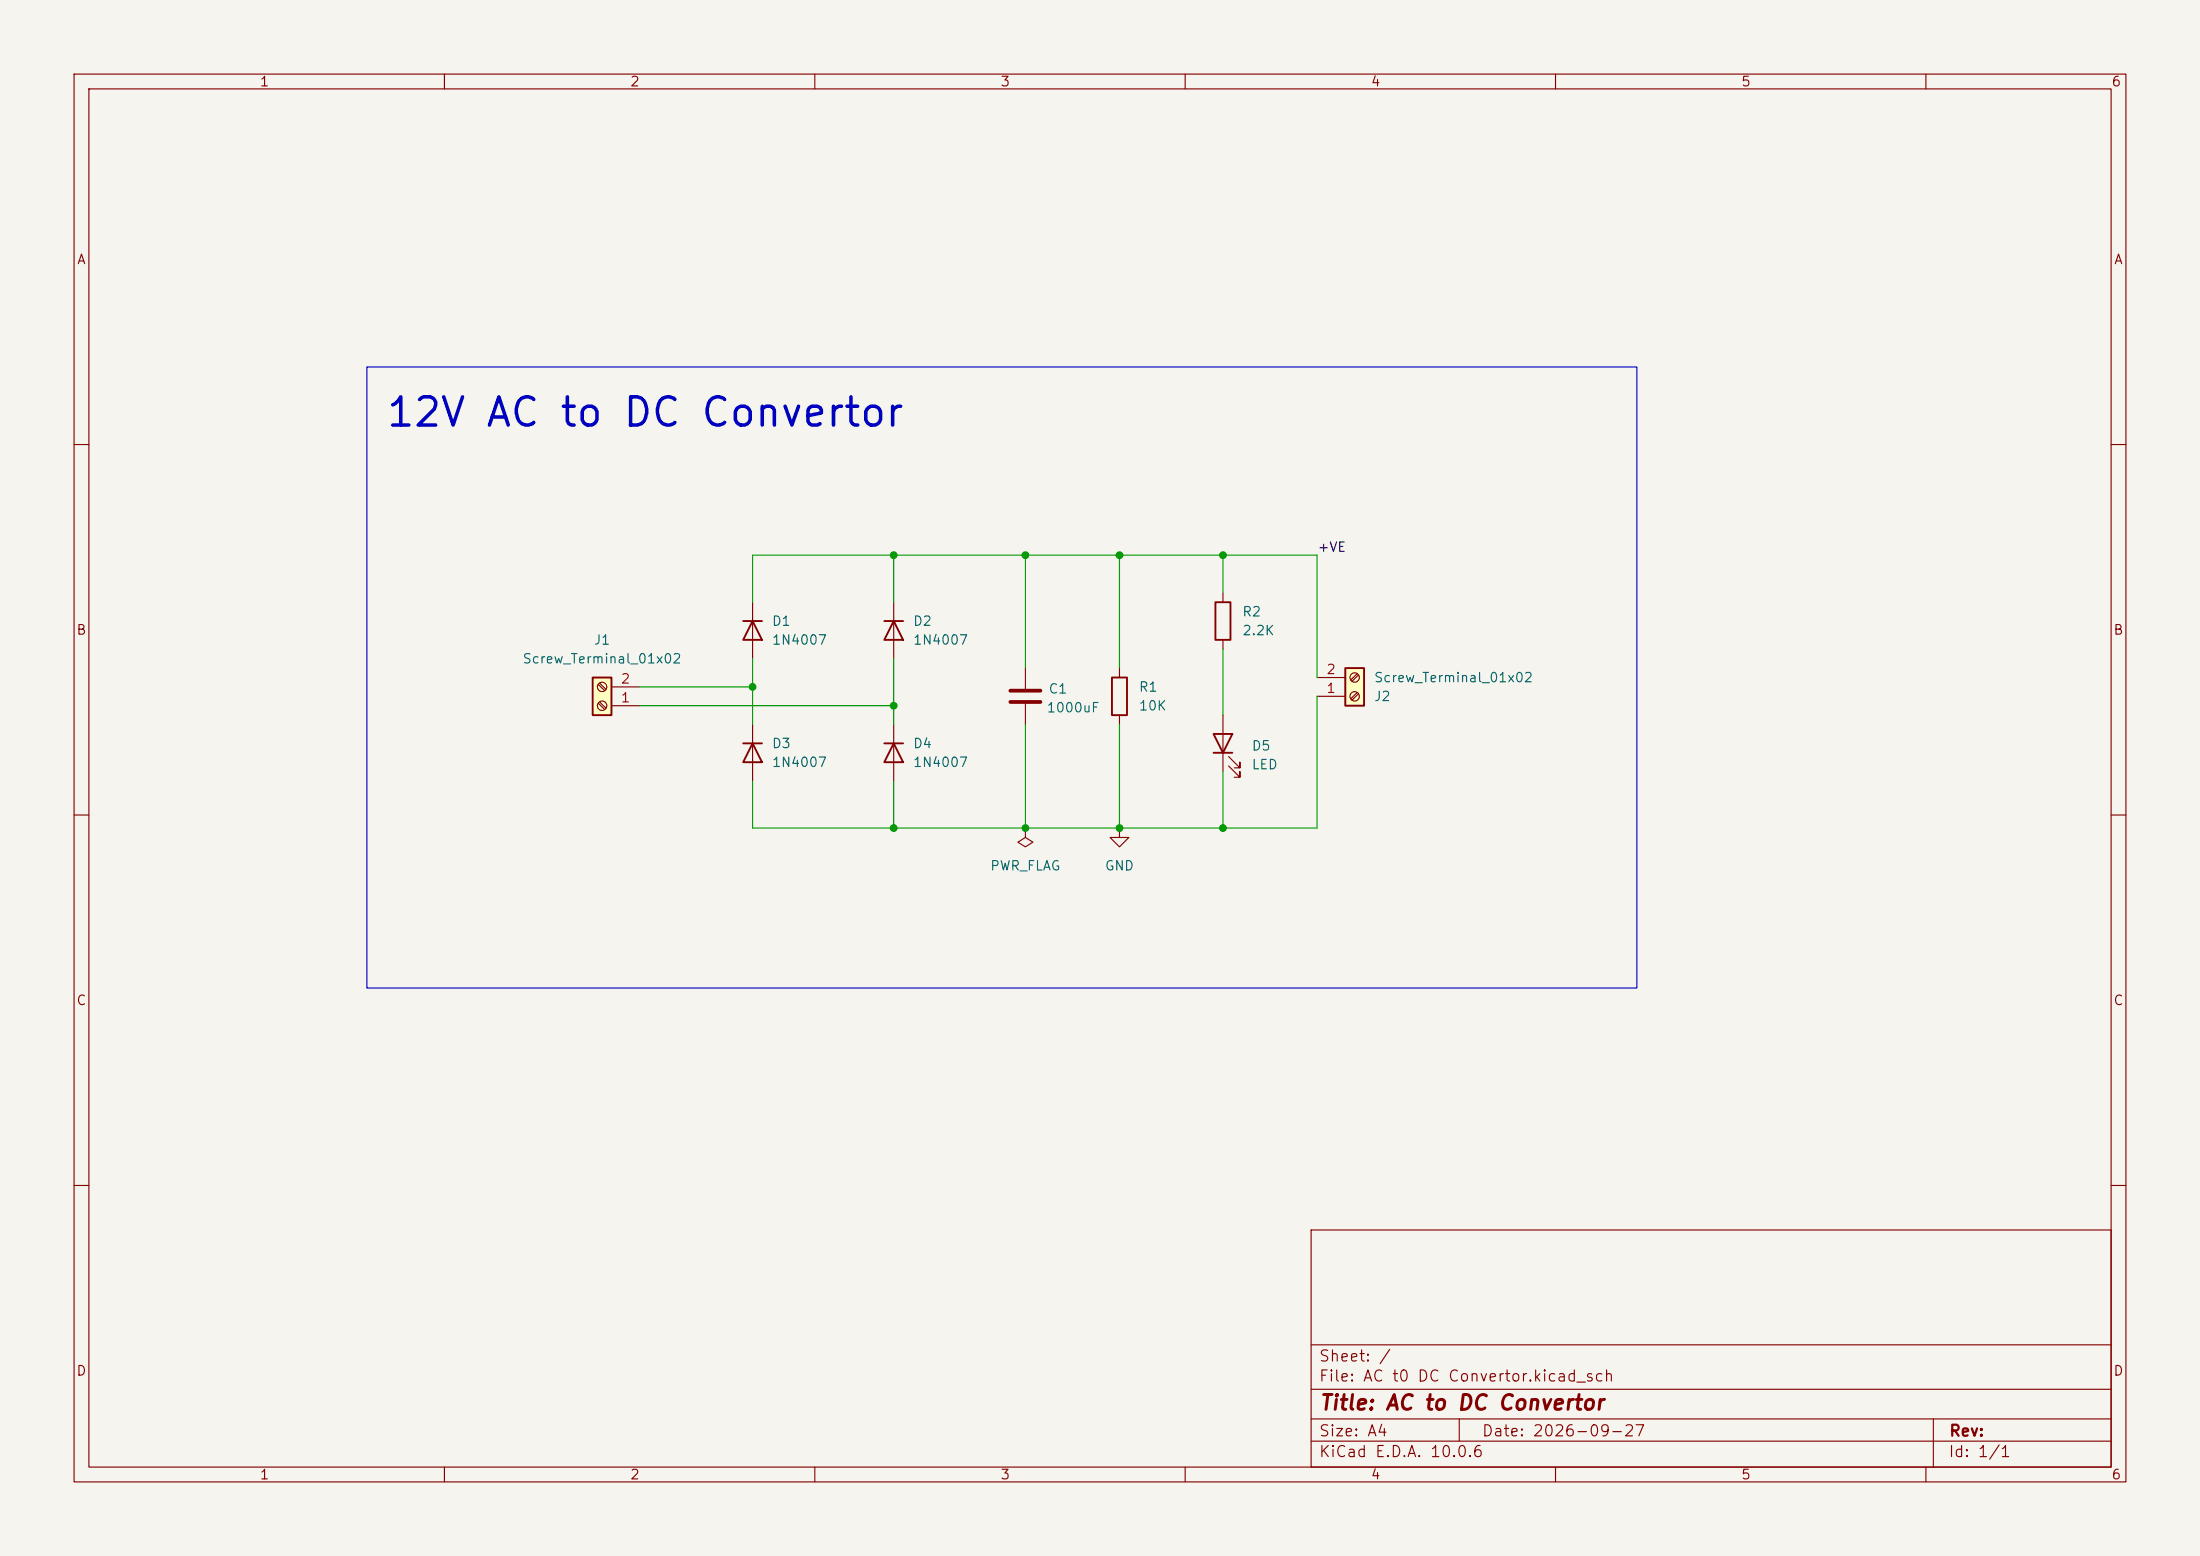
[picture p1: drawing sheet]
(kicad_sch
 (version 20260306)
 (generator "eeschema")
 (generator_version "10.0")
 (paper "A4")
 (title_block
  (title "AC to DC Convertor")
  (date "2026-09-27"))
 (lib_symbols
  (symbol "Connector:Screw_Terminal_01x02"
   (pin_names
    (offset 1.016) (hide yes)) (exclude_from_sim no) (in_bom yes) (on_board yes)
   (in_pos_files yes)
   (duplicate_pin_numbers_are_jumpers no)
   (property "Reference" "J" (at 0 2.54 0) (show_name no) (do_not_autoplace no) (effects (font (size 1.27 1.27))))
   (property "Value" "Screw_Terminal_01x02" (at 0 -5.08 0) (show_name no) (do_not_autoplace no) (effects (font (size 1.27 1.27))))
   (property "Footprint" "" (at 0 0 0) (show_name no) (do_not_autoplace no) (hide yes) (effects (font (size 1.27 1.27))))
   (property "Datasheet" "" (at 0 0 0) (show_name no) (do_not_autoplace no) (hide yes) (effects (font (size 1.27 1.27))))
   (property "Description" "Generic screw terminal, single row, 01x02, script generated (kicad-library-utils/schlib/autogen/connector/)" (at 0 0 0) (show_name no) (do_not_autoplace no) (hide yes) (effects (font (size 1.27 1.27))))
   (symbol "Screw_Terminal_01x02_1_1"
    (rectangle (start -1.27 1.27) (end 1.27 -3.81) (stroke (width 0.254) (type default)) (fill (type background)))
    (polyline (pts (xy -0.5334 0.3302) (xy 0.3302 -0.508)) (stroke (width 0.1524) (type default)) (fill (type none)))
    (polyline (pts (xy -0.5334 -2.2098) (xy 0.3302 -3.048)) (stroke (width 0.1524) (type default)) (fill (type none)))
    (polyline (pts (xy -0.3556 0.508) (xy 0.508 -0.3302)) (stroke (width 0.1524) (type default)) (fill (type none)))
    (polyline (pts (xy -0.3556 -2.032) (xy 0.508 -2.8702)) (stroke (width 0.1524) (type default)) (fill (type none)))
    (circle (center 0 0) (radius 0.635) (stroke (width 0.1524) (type default)) (fill (type none)))
    (circle (center 0 -2.54) (radius 0.635) (stroke (width 0.1524) (type default)) (fill (type none)))
    (pin passive line (at -5.08 0 0) (length 3.81) (name "Pin_1" (effects (font (size 1.27 1.27)))) (number "1" (effects (font (size 1.27 1.27)))))
    (pin passive line (at -5.08 -2.54 0) (length 3.81) (name "Pin_2" (effects (font (size 1.27 1.27)))) (number "2" (effects (font (size 1.27 1.27))))))
   (embedded_fonts no))
  (symbol "Device:C"
   (pin_numbers (hide yes))
   (pin_names
    (offset 0.254)) (exclude_from_sim no) (in_bom yes) (on_board yes)
   (in_pos_files yes)
   (duplicate_pin_numbers_are_jumpers no)
   (property "Reference" "C" (at 0.635 2.54 0) (show_name no) (do_not_autoplace no) (effects (font (size 1.27 1.27)) (justify left)))
   (property "Value" "C" (at 0.635 -2.54 0) (show_name no) (do_not_autoplace no) (effects (font (size 1.27 1.27)) (justify left)))
   (property "Footprint" "" (at 0.9652 -3.81 0) (show_name no) (do_not_autoplace no) (hide yes) (effects (font (size 1.27 1.27))))
   (property "Datasheet" "" (at 0 0 0) (show_name no) (do_not_autoplace no) (hide yes) (effects (font (size 1.27 1.27))))
   (property "Description" "Unpolarized capacitor" (at 0 0 0) (show_name no) (do_not_autoplace no) (hide yes) (effects (font (size 1.27 1.27))))
   (symbol "C_0_1"
    (polyline (pts (xy -2.032 0.762) (xy 2.032 0.762)) (stroke (width 0.508) (type default)) (fill (type none)))
    (polyline (pts (xy -2.032 -0.762) (xy 2.032 -0.762)) (stroke (width 0.508) (type default)) (fill (type none))))
   (symbol "C_1_1"
    (pin passive line (at 0 3.81 270) (length 2.794) (name "" (effects (font (size 1.27 1.27)))) (number "1" (effects (font (size 1.27 1.27)))))
    (pin passive line (at 0 -3.81 90) (length 2.794) (name "" (effects (font (size 1.27 1.27)))) (number "2" (effects (font (size 1.27 1.27))))))
   (embedded_fonts no))
  (symbol "Device:LED"
   (pin_numbers (hide yes))
   (pin_names
    (offset 1.016) (hide yes)) (exclude_from_sim no) (in_bom yes) (on_board yes)
   (in_pos_files yes)
   (duplicate_pin_numbers_are_jumpers no)
   (property "Reference" "D" (at 0 2.54 0) (show_name no) (do_not_autoplace no) (effects (font (size 1.27 1.27))))
   (property "Value" "LED" (at 0 -2.54 0) (show_name no) (do_not_autoplace no) (effects (font (size 1.27 1.27))))
   (property "Footprint" "" (at 0 0 0) (show_name no) (do_not_autoplace no) (hide yes) (effects (font (size 1.27 1.27))))
   (property "Datasheet" "" (at 0 0 0) (show_name no) (do_not_autoplace no) (hide yes) (effects (font (size 1.27 1.27))))
   (property "Description" "Light emitting diode" (at 0 0 0) (show_name no) (do_not_autoplace no) (hide yes) (effects (font (size 1.27 1.27))))
   (property "Sim.Pins" "1=K 2=A" (at 0 0 0) (show_name no) (do_not_autoplace no) (hide yes) (effects (font (size 1.27 1.27))))
   (symbol "LED_0_1"
    (polyline (pts (xy -3.048 -0.762) (xy -4.572 -2.286) (xy -3.81 -2.286) (xy -4.572 -2.286) (xy -4.572 -1.524)) (stroke (width 0) (type default)) (fill (type none)))
    (polyline (pts (xy -1.778 -0.762) (xy -3.302 -2.286) (xy -2.54 -2.286) (xy -3.302 -2.286) (xy -3.302 -1.524)) (stroke (width 0) (type default)) (fill (type none)))
    (polyline (pts (xy -1.27 0) (xy 1.27 0)) (stroke (width 0) (type default)) (fill (type none)))
    (polyline (pts (xy -1.27 -1.27) (xy -1.27 1.27)) (stroke (width 0.254) (type default)) (fill (type none)))
    (polyline (pts (xy 1.27 -1.27) (xy 1.27 1.27) (xy -1.27 0) (xy 1.27 -1.27)) (stroke (width 0.254) (type default)) (fill (type none))))
   (symbol "LED_1_1"
    (pin passive line (at -3.81 0 0) (length 2.54) (name "K" (effects (font (size 1.27 1.27)))) (number "1" (effects (font (size 1.27 1.27)))))
    (pin passive line (at 3.81 0 180) (length 2.54) (name "A" (effects (font (size 1.27 1.27)))) (number "2" (effects (font (size 1.27 1.27))))))
   (embedded_fonts no))
  (symbol "Device:R"
   (pin_numbers (hide yes))
   (pin_names
    (offset 0)) (exclude_from_sim no) (in_bom yes) (on_board yes)
   (in_pos_files yes)
   (duplicate_pin_numbers_are_jumpers no)
   (property "Reference" "R" (at 2.032 0 90) (show_name no) (do_not_autoplace no) (effects (font (size 1.27 1.27))))
   (property "Value" "R" (at 0 0 90) (show_name no) (do_not_autoplace no) (effects (font (size 1.27 1.27))))
   (property "Footprint" "" (at -1.778 0 90) (show_name no) (do_not_autoplace no) (hide yes) (effects (font (size 1.27 1.27))))
   (property "Datasheet" "" (at 0 0 0) (show_name no) (do_not_autoplace no) (hide yes) (effects (font (size 1.27 1.27))))
   (property "Description" "Resistor" (at 0 0 0) (show_name no) (do_not_autoplace no) (hide yes) (effects (font (size 1.27 1.27))))
   (symbol "R_0_1"
    (rectangle (start -1.016 -2.54) (end 1.016 2.54) (stroke (width 0.254) (type default)) (fill (type none))))
   (symbol "R_1_1"
    (pin passive line (at 0 3.81 270) (length 1.27) (name "" (effects (font (size 1.27 1.27)))) (number "1" (effects (font (size 1.27 1.27)))))
    (pin passive line (at 0 -3.81 90) (length 1.27) (name "" (effects (font (size 1.27 1.27)))) (number "2" (effects (font (size 1.27 1.27))))))
   (embedded_fonts no))
  (symbol "Diode:1N4007"
   (pin_numbers (hide yes))
   (pin_names (hide yes)) (exclude_from_sim no) (in_bom yes) (on_board yes)
   (in_pos_files yes)
   (duplicate_pin_numbers_are_jumpers no)
   (property "Reference" "D" (at 0 2.54 0) (show_name no) (do_not_autoplace no) (effects (font (size 1.27 1.27))))
   (property "Value" "1N4007" (at 0 -2.54 0) (show_name no) (do_not_autoplace no) (effects (font (size 1.27 1.27))))
   (property "Footprint" "Diode_THT:D_DO-41_SOD81_P10.16mm_Horizontal" (at 0 -4.445 0) (show_name no) (do_not_autoplace no) (hide yes) (effects (font (size 1.27 1.27))))
   (property "Datasheet" "http://www.vishay.com/docs/88503/1n4001.pdf" (at 0 0 0) (show_name no) (do_not_autoplace no) (hide yes) (effects (font (size 1.27 1.27))))
   (property "Description" "1000V 1A General Purpose Rectifier Diode, DO-41" (at 0 0 0) (show_name no) (do_not_autoplace no) (hide yes) (effects (font (size 1.27 1.27))))
   (property "Sim.Device" "D" (at 0 0 0) (show_name no) (do_not_autoplace no) (hide yes) (effects (font (size 1.27 1.27))))
   (property "Sim.Pins" "1=K 2=A" (at 0 0 0) (show_name no) (do_not_autoplace no) (hide yes) (effects (font (size 1.27 1.27))))
   (symbol "1N4007_0_1"
    (polyline (pts (xy -1.27 1.27) (xy -1.27 -1.27)) (stroke (width 0.254) (type default)) (fill (type none)))
    (polyline (pts (xy 1.27 1.27) (xy 1.27 -1.27) (xy -1.27 0) (xy 1.27 1.27)) (stroke (width 0.254) (type default)) (fill (type none)))
    (polyline (pts (xy 1.27 0) (xy -1.27 0)) (stroke (width 0) (type default)) (fill (type none))))
   (symbol "1N4007_1_1"
    (pin passive line (at -3.81 0 0) (length 2.54) (name "K" (effects (font (size 1.27 1.27)))) (number "1" (effects (font (size 1.27 1.27)))))
    (pin passive line (at 3.81 0 180) (length 2.54) (name "A" (effects (font (size 1.27 1.27)))) (number "2" (effects (font (size 1.27 1.27))))))
   (embedded_fonts no))
  (symbol "power:GND"
   (power global)
   (pin_numbers (hide yes))
   (pin_names
    (offset 0) (hide yes)) (exclude_from_sim no) (in_bom yes) (on_board yes)
   (in_pos_files yes)
   (duplicate_pin_numbers_are_jumpers no)
   (property "Reference" "#PWR" (at 0 -6.35 0) (show_name no) (do_not_autoplace no) (hide yes) (effects (font (size 1.27 1.27))))
   (property "Value" "GND" (at 0 -3.81 0) (show_name no) (do_not_autoplace no) (effects (font (size 1.27 1.27))))
   (property "Footprint" "" (at 0 0 0) (show_name no) (do_not_autoplace no) (hide yes) (effects (font (size 1.27 1.27))))
   (property "Datasheet" "" (at 0 0 0) (show_name no) (do_not_autoplace no) (hide yes) (effects (font (size 1.27 1.27))))
   (property "Description" "Power symbol creates a global label with name \"GND\" , ground" (at 0 0 0) (show_name no) (do_not_autoplace no) (hide yes) (effects (font (size 1.27 1.27))))
   (symbol "GND_0_1"
    (polyline (pts (xy 0 0) (xy 0 -1.27) (xy 1.27 -1.27) (xy 0 -2.54) (xy -1.27 -1.27) (xy 0 -1.27)) (stroke (width 0) (type default)) (fill (type none))))
   (symbol "GND_1_1"
    (pin power_in line (at 0 0 270) (length 0) (name "" (effects (font (size 1.27 1.27)))) (number "1" (effects (font (size 1.27 1.27))))))
   (embedded_fonts no))
  (symbol "power:PWR_FLAG"
   (power global)
   (pin_numbers (hide yes))
   (pin_names
    (offset 0) (hide yes)) (exclude_from_sim no) (in_bom yes) (on_board yes)
   (in_pos_files yes)
   (duplicate_pin_numbers_are_jumpers no)
   (property "Reference" "#FLG" (at 0 1.905 0) (show_name no) (do_not_autoplace no) (hide yes) (effects (font (size 1.27 1.27))))
   (property "Value" "PWR_FLAG" (at 0 3.81 0) (show_name no) (do_not_autoplace no) (effects (font (size 1.27 1.27))))
   (property "Footprint" "" (at 0 0 0) (show_name no) (do_not_autoplace no) (hide yes) (effects (font (size 1.27 1.27))))
   (property "Datasheet" "" (at 0 0 0) (show_name no) (do_not_autoplace no) (hide yes) (effects (font (size 1.27 1.27))))
   (property "Description" "Special symbol for telling ERC where power comes from" (at 0 0 0) (show_name no) (do_not_autoplace no) (hide yes) (effects (font (size 1.27 1.27))))
   (symbol "PWR_FLAG_0_0"
    (pin power_out line (at 0 0 90) (length 0) (name "" (effects (font (size 1.27 1.27)))) (number "1" (effects (font (size 1.27 1.27))))))
   (symbol "PWR_FLAG_0_1"
    (polyline (pts (xy 0 0) (xy 0 1.27) (xy -1.016 1.905) (xy 0 2.54) (xy 1.016 1.905) (xy 0 1.27)) (stroke (width 0) (type default)) (fill (type none))))
   (embedded_fonts no)))
 (rectangle
  (start 49.53 49.53)
  (end 220.98 133.35)
  (stroke (width 0) (type default))
  (fill (type none)))
 (text "12V AC to DC Convertor"
  (exclude_from_sim no)
  (at 87.122 55.88 0)
  (effects (font (size 3.81 3.81) (thickness 0.4763))))
 (junction
  (at 120.65 95.25)
  (diameter 0)
  (color 0 0 0 0))
 (junction
  (at 165.1 74.93)
  (diameter 0)
  (color 0 0 0 0))
 (junction
  (at 151.13 74.93)
  (diameter 0)
  (color 0 0 0 0))
 (junction
  (at 120.65 111.76)
  (diameter 0)
  (color 0 0 0 0))
 (junction
  (at 138.43 111.76)
  (diameter 0)
  (color 0 0 0 0))
 (junction
  (at 101.6 92.71)
  (diameter 0)
  (color 0 0 0 0))
 (junction
  (at 151.13 111.76)
  (diameter 0)
  (color 0 0 0 0))
 (junction
  (at 120.65 74.93)
  (diameter 0)
  (color 0 0 0 0))
 (junction
  (at 165.1 111.76)
  (diameter 0)
  (color 0 0 0 0))
 (junction
  (at 138.43 74.93)
  (diameter 0)
  (color 0 0 0 0))
 (wire
  (pts (xy 101.6 92.71) (xy 101.6 97.79))
  (stroke (width 0) (type default)))
 (wire
  (pts (xy 120.65 95.25) (xy 120.65 97.79))
  (stroke (width 0) (type default)))
 (wire
  (pts (xy 151.13 74.93) (xy 165.1 74.93))
  (stroke (width 0) (type default)))
 (wire
  (pts (xy 120.65 74.93) (xy 120.65 81.28))
  (stroke (width 0) (type default)))
 (wire
  (pts (xy 165.1 87.63) (xy 165.1 96.52))
  (stroke (width 0) (type default)))
 (wire
  (pts (xy 151.13 90.17) (xy 151.13 74.93))
  (stroke (width 0) (type default)))
 (wire
  (pts (xy 151.13 97.79) (xy 151.13 111.76))
  (stroke (width 0) (type default)))
 (wire
  (pts (xy 86.36 92.71) (xy 101.6 92.71))
  (stroke (width 0) (type default)))
 (wire
  (pts (xy 138.43 97.79) (xy 138.43 111.76))
  (stroke (width 0) (type default)))
 (wire
  (pts (xy 138.43 74.93) (xy 151.13 74.93))
  (stroke (width 0) (type default)))
 (wire
  (pts (xy 101.6 74.93) (xy 120.65 74.93))
  (stroke (width 0) (type default)))
 (wire
  (pts (xy 120.65 105.41) (xy 120.65 111.76))
  (stroke (width 0) (type default)))
 (wire
  (pts (xy 165.1 104.14) (xy 165.1 111.76))
  (stroke (width 0) (type default)))
 (wire
  (pts (xy 151.13 111.76) (xy 165.1 111.76))
  (stroke (width 0) (type default)))
 (wire
  (pts (xy 138.43 90.17) (xy 138.43 74.93))
  (stroke (width 0) (type default)))
 (wire
  (pts (xy 120.65 111.76) (xy 138.43 111.76))
  (stroke (width 0) (type default)))
 (wire
  (pts (xy 177.8 111.76) (xy 165.1 111.76))
  (stroke (width 0) (type default)))
 (wire
  (pts (xy 101.6 111.76) (xy 120.65 111.76))
  (stroke (width 0) (type default)))
 (wire
  (pts (xy 86.36 95.25) (xy 120.65 95.25))
  (stroke (width 0) (type default)))
 (wire
  (pts (xy 165.1 80.01) (xy 165.1 74.93))
  (stroke (width 0) (type default)))
 (wire
  (pts (xy 101.6 88.9) (xy 101.6 92.71))
  (stroke (width 0) (type default)))
 (wire
  (pts (xy 101.6 81.28) (xy 101.6 74.93))
  (stroke (width 0) (type default)))
 (wire
  (pts (xy 177.8 91.44) (xy 177.8 74.93))
  (stroke (width 0) (type default)))
 (wire
  (pts (xy 165.1 74.93) (xy 177.8 74.93))
  (stroke (width 0) (type default)))
 (wire
  (pts (xy 138.43 111.76) (xy 151.13 111.76))
  (stroke (width 0) (type default)))
 (wire
  (pts (xy 101.6 105.41) (xy 101.6 111.76))
  (stroke (width 0) (type default)))
 (wire
  (pts (xy 177.8 93.98) (xy 177.8 111.76))
  (stroke (width 0) (type default)))
 (wire
  (pts (xy 120.65 74.93) (xy 138.43 74.93))
  (stroke (width 0) (type default)))
 (wire
  (pts (xy 120.65 88.9) (xy 120.65 95.25))
  (stroke (width 0) (type default)))
 (label "+VE"
  (at 177.8 74.93 0)
  (effects (font (size 1.27 1.27)) (justify left bottom)))
 (symbol
  (lib_id "Connector:Screw_Terminal_01x02")
  (at 81.28 95.25 180)
  (unit 1)
  (body_style 1)
  (exclude_from_sim no)
  (in_bom yes)
  (on_board yes)
  (in_pos_files yes)
  (dnp no)
  (fields_autoplaced yes)
  (property "Reference" "J1" (at 81.28 86.36 0) (show_name no) (do_not_autoplace no) (effects (font (size 1.27 1.27))))
  (property "Value" "Screw_Terminal_01x02" (at 81.28 88.9 0) (show_name no) (do_not_autoplace no) (effects (font (size 1.27 1.27))))
  (property "Footprint" "TerminalBlock:TerminalBlock_Xinya_XY308-2.54-2P_1x02_P2.54mm_Horizontal" (at 81.28 95.25 0) (hide yes) (show_name no) (do_not_autoplace no) (effects (font (size 1.27 1.27))))
  (property "Datasheet" "" (at 81.28 95.25 0) (hide yes) (show_name no) (do_not_autoplace no) (effects (font (size 1.27 1.27))))
  (property "Description" "Generic screw terminal, single row, 01x02, script generated (kicad-library-utils/schlib/autogen/connector/)" (at 81.28 95.25 0) (hide yes) (show_name no) (do_not_autoplace no) (effects (font (size 1.27 1.27))))
  (pin "2")
  (pin "1"))
 (symbol
  (lib_id "power:GND")
  (at 151.13 111.76 0)
  (unit 1)
  (body_style 1)
  (exclude_from_sim no)
  (in_bom yes)
  (on_board yes)
  (in_pos_files yes)
  (dnp no)
  (fields_autoplaced yes)
  (property "Reference" "#PWR01" (at 151.13 118.11 0) (hide yes) (show_name no) (do_not_autoplace no) (effects (font (size 1.27 1.27))))
  (property "Value" "GND" (at 151.13 116.84 0) (show_name no) (do_not_autoplace no) (effects (font (size 1.27 1.27))))
  (property "Footprint" "" (at 151.13 111.76 0) (hide yes) (show_name no) (do_not_autoplace no) (effects (font (size 1.27 1.27))))
  (property "Datasheet" "" (at 151.13 111.76 0) (hide yes) (show_name no) (do_not_autoplace no) (effects (font (size 1.27 1.27))))
  (property "Description" "Power symbol creates a global label with name \"GND\" , ground" (at 151.13 111.76 0) (hide yes) (show_name no) (do_not_autoplace no) (effects (font (size 1.27 1.27))))
  (pin "1"))
 (symbol
  (lib_id "Device:R")
  (at 165.1 83.82 0)
  (unit 1)
  (body_style 1)
  (exclude_from_sim no)
  (in_bom yes)
  (on_board yes)
  (in_pos_files yes)
  (dnp no)
  (fields_autoplaced yes)
  (property "Reference" "R2" (at 167.64 82.5499 0) (show_name no) (do_not_autoplace no) (effects (font (size 1.27 1.27)) (justify left)))
  (property "Value" "2.2K" (at 167.64 85.0899 0) (show_name no) (do_not_autoplace no) (effects (font (size 1.27 1.27)) (justify left)))
  (property "Footprint" "Resistor_THT:R_Axial_DIN0204_L3.6mm_D1.6mm_P7.62mm_Horizontal" (at 163.322 83.82 90) (hide yes) (show_name no) (do_not_autoplace no) (effects (font (size 1.27 1.27))))
  (property "Datasheet" "" (at 165.1 83.82 0) (hide yes) (show_name no) (do_not_autoplace no) (effects (font (size 1.27 1.27))))
  (property "Description" "Resistor" (at 165.1 83.82 0) (hide yes) (show_name no) (do_not_autoplace no) (effects (font (size 1.27 1.27))))
  (pin "1")
  (pin "2"))
 (symbol
  (lib_id "Diode:1N4007")
  (at 101.6 85.09 270)
  (unit 1)
  (body_style 1)
  (exclude_from_sim no)
  (in_bom yes)
  (on_board yes)
  (in_pos_files yes)
  (dnp no)
  (fields_autoplaced yes)
  (property "Reference" "D1" (at 104.14 83.8199 90) (show_name no) (do_not_autoplace no) (effects (font (size 1.27 1.27)) (justify left)))
  (property "Value" "1N4007" (at 104.14 86.3599 90) (show_name no) (do_not_autoplace no) (effects (font (size 1.27 1.27)) (justify left)))
  (property "Footprint" "Diode_THT:D_DO-41_SOD81_P10.16mm_Horizontal" (at 97.155 85.09 0) (hide yes) (show_name no) (do_not_autoplace no) (effects (font (size 1.27 1.27))))
  (property "Datasheet" "http://www.vishay.com/docs/88503/1n4001.pdf" (at 101.6 85.09 0) (hide yes) (show_name no) (do_not_autoplace no) (effects (font (size 1.27 1.27))))
  (property "Description" "1000V 1A General Purpose Rectifier Diode, DO-41" (at 101.6 85.09 0) (hide yes) (show_name no) (do_not_autoplace no) (effects (font (size 1.27 1.27))))
  (property "Sim.Device" "D" (at 101.6 85.09 0) (hide yes) (show_name no) (do_not_autoplace no) (effects (font (size 1.27 1.27))))
  (property "Sim.Pins" "1=K 2=A" (at 101.6 85.09 0) (hide yes) (show_name no) (do_not_autoplace no) (effects (font (size 1.27 1.27))))
  (pin "1")
  (pin "2"))
 (symbol
  (lib_id "Diode:1N4007")
  (at 101.6 101.6 270)
  (unit 1)
  (body_style 1)
  (exclude_from_sim no)
  (in_bom yes)
  (on_board yes)
  (in_pos_files yes)
  (dnp no)
  (fields_autoplaced yes)
  (property "Reference" "D3" (at 104.14 100.3299 90) (show_name no) (do_not_autoplace no) (effects (font (size 1.27 1.27)) (justify left)))
  (property "Value" "1N4007" (at 104.14 102.8699 90) (show_name no) (do_not_autoplace no) (effects (font (size 1.27 1.27)) (justify left)))
  (property "Footprint" "Diode_THT:D_DO-41_SOD81_P10.16mm_Horizontal" (at 97.155 101.6 0) (hide yes) (show_name no) (do_not_autoplace no) (effects (font (size 1.27 1.27))))
  (property "Datasheet" "http://www.vishay.com/docs/88503/1n4001.pdf" (at 101.6 101.6 0) (hide yes) (show_name no) (do_not_autoplace no) (effects (font (size 1.27 1.27))))
  (property "Description" "1000V 1A General Purpose Rectifier Diode, DO-41" (at 101.6 101.6 0) (hide yes) (show_name no) (do_not_autoplace no) (effects (font (size 1.27 1.27))))
  (property "Sim.Device" "D" (at 101.6 101.6 0) (hide yes) (show_name no) (do_not_autoplace no) (effects (font (size 1.27 1.27))))
  (property "Sim.Pins" "1=K 2=A" (at 101.6 101.6 0) (hide yes) (show_name no) (do_not_autoplace no) (effects (font (size 1.27 1.27))))
  (pin "1")
  (pin "2"))
 (symbol
  (lib_id "Diode:1N4007")
  (at 120.65 85.09 270)
  (unit 1)
  (body_style 1)
  (exclude_from_sim no)
  (in_bom yes)
  (on_board yes)
  (in_pos_files yes)
  (dnp no)
  (fields_autoplaced yes)
  (property "Reference" "D2" (at 123.19 83.8199 90) (show_name no) (do_not_autoplace no) (effects (font (size 1.27 1.27)) (justify left)))
  (property "Value" "1N4007" (at 123.19 86.3599 90) (show_name no) (do_not_autoplace no) (effects (font (size 1.27 1.27)) (justify left)))
  (property "Footprint" "Diode_THT:D_DO-41_SOD81_P10.16mm_Horizontal" (at 116.205 85.09 0) (hide yes) (show_name no) (do_not_autoplace no) (effects (font (size 1.27 1.27))))
  (property "Datasheet" "http://www.vishay.com/docs/88503/1n4001.pdf" (at 120.65 85.09 0) (hide yes) (show_name no) (do_not_autoplace no) (effects (font (size 1.27 1.27))))
  (property "Description" "1000V 1A General Purpose Rectifier Diode, DO-41" (at 120.65 85.09 0) (hide yes) (show_name no) (do_not_autoplace no) (effects (font (size 1.27 1.27))))
  (property "Sim.Device" "D" (at 120.65 85.09 0) (hide yes) (show_name no) (do_not_autoplace no) (effects (font (size 1.27 1.27))))
  (property "Sim.Pins" "1=K 2=A" (at 120.65 85.09 0) (hide yes) (show_name no) (do_not_autoplace no) (effects (font (size 1.27 1.27))))
  (pin "1")
  (pin "2"))
 (symbol
  (lib_id "Device:LED")
  (at 165.1 100.33 90)
  (unit 1)
  (body_style 1)
  (exclude_from_sim no)
  (in_bom yes)
  (on_board yes)
  (in_pos_files yes)
  (dnp no)
  (fields_autoplaced yes)
  (property "Reference" "D5" (at 168.91 100.6474 90) (show_name no) (do_not_autoplace no) (effects (font (size 1.27 1.27)) (justify right)))
  (property "Value" "LED" (at 168.91 103.1874 90) (show_name no) (do_not_autoplace no) (effects (font (size 1.27 1.27)) (justify right)))
  (property "Footprint" "LED_THT:LED_D5.0mm" (at 165.1 100.33 0) (hide yes) (show_name no) (do_not_autoplace no) (effects (font (size 1.27 1.27))))
  (property "Datasheet" "" (at 165.1 100.33 0) (hide yes) (show_name no) (do_not_autoplace no) (effects (font (size 1.27 1.27))))
  (property "Description" "Light emitting diode" (at 165.1 100.33 0) (hide yes) (show_name no) (do_not_autoplace no) (effects (font (size 1.27 1.27))))
  (property "Sim.Pins" "1=K 2=A" (at 165.1 100.33 0) (hide yes) (show_name no) (do_not_autoplace no) (effects (font (size 1.27 1.27))))
  (pin "2")
  (pin "1"))
 (symbol
  (lib_id "Diode:1N4007")
  (at 120.65 101.6 270)
  (unit 1)
  (body_style 1)
  (exclude_from_sim no)
  (in_bom yes)
  (on_board yes)
  (in_pos_files yes)
  (dnp no)
  (fields_autoplaced yes)
  (property "Reference" "D4" (at 123.19 100.3299 90) (show_name no) (do_not_autoplace no) (effects (font (size 1.27 1.27)) (justify left)))
  (property "Value" "1N4007" (at 123.19 102.8699 90) (show_name no) (do_not_autoplace no) (effects (font (size 1.27 1.27)) (justify left)))
  (property "Footprint" "Diode_THT:D_DO-41_SOD81_P10.16mm_Horizontal" (at 116.205 101.6 0) (hide yes) (show_name no) (do_not_autoplace no) (effects (font (size 1.27 1.27))))
  (property "Datasheet" "http://www.vishay.com/docs/88503/1n4001.pdf" (at 120.65 101.6 0) (hide yes) (show_name no) (do_not_autoplace no) (effects (font (size 1.27 1.27))))
  (property "Description" "1000V 1A General Purpose Rectifier Diode, DO-41" (at 120.65 101.6 0) (hide yes) (show_name no) (do_not_autoplace no) (effects (font (size 1.27 1.27))))
  (property "Sim.Device" "D" (at 120.65 101.6 0) (hide yes) (show_name no) (do_not_autoplace no) (effects (font (size 1.27 1.27))))
  (property "Sim.Pins" "1=K 2=A" (at 120.65 101.6 0) (hide yes) (show_name no) (do_not_autoplace no) (effects (font (size 1.27 1.27))))
  (pin "1")
  (pin "2"))
 (symbol
  (lib_id "Connector:Screw_Terminal_01x02")
  (at 182.88 93.98 0)
  (mirror x)
  (unit 1)
  (body_style 1)
  (exclude_from_sim no)
  (in_bom yes)
  (on_board yes)
  (in_pos_files yes)
  (dnp no)
  (property "Reference" "J2" (at 185.42 93.9801 0) (show_name no) (do_not_autoplace no) (effects (font (size 1.27 1.27)) (justify left)))
  (property "Value" "Screw_Terminal_01x02" (at 185.42 91.4401 0) (show_name no) (do_not_autoplace no) (effects (font (size 1.27 1.27)) (justify left)))
  (property "Footprint" "TerminalBlock:TerminalBlock_Xinya_XY308-2.54-2P_1x02_P2.54mm_Horizontal" (at 182.88 93.98 0) (hide yes) (show_name no) (do_not_autoplace no) (effects (font (size 1.27 1.27))))
  (property "Datasheet" "" (at 182.88 93.98 0) (hide yes) (show_name no) (do_not_autoplace no) (effects (font (size 1.27 1.27))))
  (property "Description" "Generic screw terminal, single row, 01x02, script generated (kicad-library-utils/schlib/autogen/connector/)" (at 182.88 93.98 0) (hide yes) (show_name no) (do_not_autoplace no) (effects (font (size 1.27 1.27))))
  (pin "2")
  (pin "1"))
 (symbol
  (lib_id "power:PWR_FLAG")
  (at 138.43 111.76 180)
  (unit 1)
  (body_style 1)
  (exclude_from_sim no)
  (in_bom yes)
  (on_board yes)
  (in_pos_files yes)
  (dnp no)
  (fields_autoplaced yes)
  (property "Reference" "#FLG01" (at 138.43 113.665 0) (hide yes) (show_name no) (do_not_autoplace no) (effects (font (size 1.27 1.27))))
  (property "Value" "PWR_FLAG" (at 138.43 116.84 0) (show_name no) (do_not_autoplace no) (effects (font (size 1.27 1.27))))
  (property "Footprint" "" (at 138.43 111.76 0) (hide yes) (show_name no) (do_not_autoplace no) (effects (font (size 1.27 1.27))))
  (property "Datasheet" "" (at 138.43 111.76 0) (hide yes) (show_name no) (do_not_autoplace no) (effects (font (size 1.27 1.27))))
  (property "Description" "Special symbol for telling ERC where power comes from" (at 138.43 111.76 0) (hide yes) (show_name no) (do_not_autoplace no) (effects (font (size 1.27 1.27))))
  (pin "1"))
 (symbol
  (lib_id "Device:C")
  (at 138.43 93.98 0)
  (unit 1)
  (body_style 1)
  (exclude_from_sim no)
  (in_bom yes)
  (on_board yes)
  (in_pos_files yes)
  (dnp no)
  (property "Reference" "C1" (at 141.478 92.964 0) (show_name no) (do_not_autoplace no) (effects (font (size 1.27 1.27)) (justify left)))
  (property "Value" "1000uF" (at 141.224 95.504 0) (show_name no) (do_not_autoplace no) (effects (font (size 1.27 1.27)) (justify left)))
  (property "Footprint" "Capacitor_THT:CP_Radial_D8.0mm_P3.50mm" (at 139.3952 97.79 0) (hide yes) (show_name no) (do_not_autoplace no) (effects (font (size 1.27 1.27))))
  (property "Datasheet" "" (at 138.43 93.98 0) (hide yes) (show_name no) (do_not_autoplace no) (effects (font (size 1.27 1.27))))
  (property "Description" "Unpolarized capacitor" (at 138.43 93.98 0) (hide yes) (show_name no) (do_not_autoplace no) (effects (font (size 1.27 1.27))))
  (pin "2")
  (pin "1"))
 (symbol
  (lib_id "Device:R")
  (at 151.13 93.98 0)
  (unit 1)
  (body_style 1)
  (exclude_from_sim no)
  (in_bom yes)
  (on_board yes)
  (in_pos_files yes)
  (dnp no)
  (fields_autoplaced yes)
  (property "Reference" "R1" (at 153.67 92.7099 0) (show_name no) (do_not_autoplace no) (effects (font (size 1.27 1.27)) (justify left)))
  (property "Value" "10K" (at 153.67 95.2499 0) (show_name no) (do_not_autoplace no) (effects (font (size 1.27 1.27)) (justify left)))
  (property "Footprint" "Resistor_THT:R_Axial_DIN0204_L3.6mm_D1.6mm_P7.62mm_Horizontal" (at 149.352 93.98 90) (hide yes) (show_name no) (do_not_autoplace no) (effects (font (size 1.27 1.27))))
  (property "Datasheet" "" (at 151.13 93.98 0) (hide yes) (show_name no) (do_not_autoplace no) (effects (font (size 1.27 1.27))))
  (property "Description" "Resistor" (at 151.13 93.98 0) (hide yes) (show_name no) (do_not_autoplace no) (effects (font (size 1.27 1.27))))
  (pin "2")
  (pin "1"))
 (sheet_instances
  (path ""
   (page "1")))
 (embedded_fonts no))
